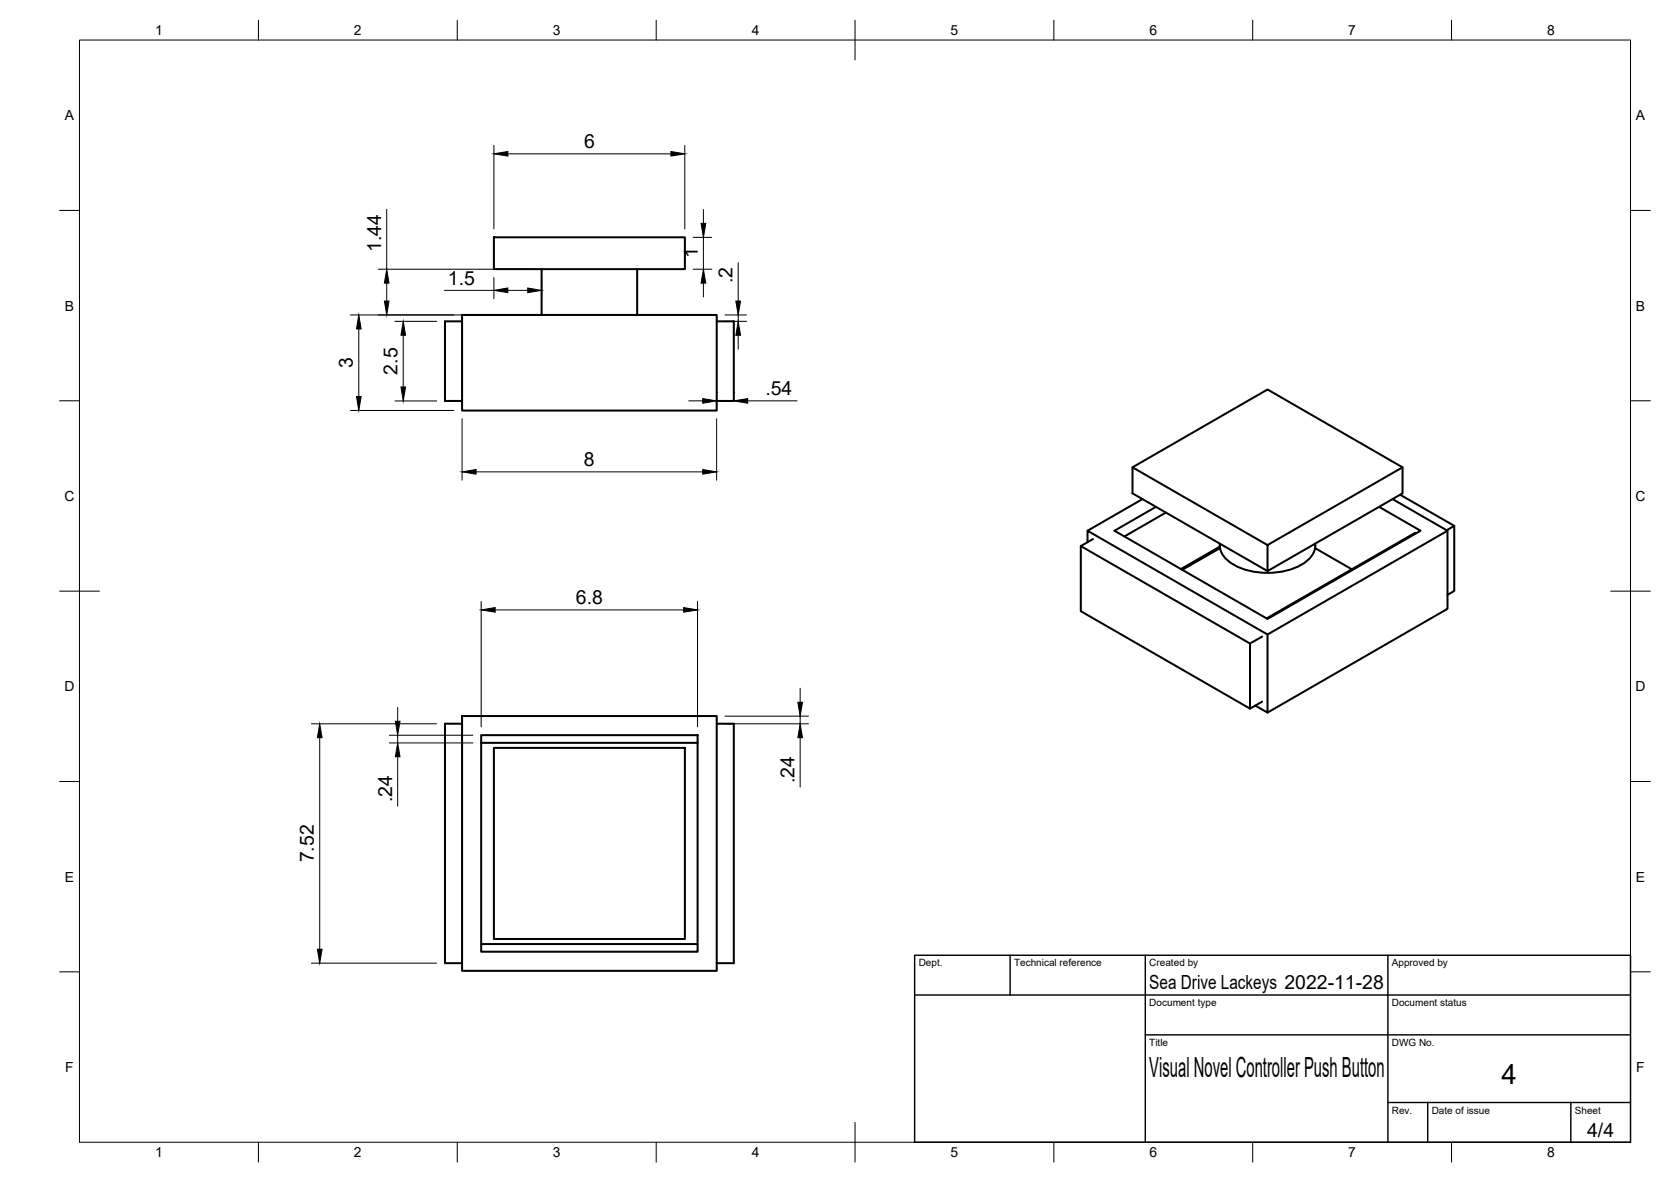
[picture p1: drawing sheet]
<svg xmlns="http://www.w3.org/2000/svg" width="420mm" height="297mm" viewBox="0 0 420 297" stroke-linecap="round" stroke-linejoin="round" font-family="sans-serif">
<!-- layer: Visible -->
<g fill="none" stroke="#000" stroke-width=".51">
<path d="M124.2 59.6h48v8h-48zM116.2 79.1h64v24.1h-64zM136.2 67.6v11.5M160.2 67.6v11.5M116.2 80.8h-4.3v20h4.3M180.2 80.8h4.3v20h-4.3M284.8 117.4l33.9-19.5 34 19.5M273.5 136.3v-2.9l45.2 26.1M274.8 135.5l-3 1.7v16.4l42.5 24.5v-16.4l-42.5-24.5M287.3 125.4l-13.8 8M290.7 127.4l-10.5 6 38.5 22.1 38.5-22.1-10.4-6M293.2 128.8l-10.5 6"/>
<path d="M306.7 136.6a6 6 0 0 0 4 5.6 18.8 18.8 0 0 0 17-.6 5.6 5.6 0 0 0 3-5M306.7 137.4l-9.8 5.6M306.8 137.7l-9.5 5.5M318.7 137l34-19.6v6.6l-34 19.5zM318.7 137l-33.9-19.6v6.6l33.9 19.5M330.6 137.7l9.3 5.4M350.1 125.4l13.9 8v19.6l-45.3 26.1M352 124.3l13.7 7.9v16.3l-1.7 1M355.8 133.9l-37.3 21.5M364 133.4l-45.3 26.1v19.6l-3.1-1.8M365.7 132.2l-2 1.1M317.4 160l-3.1 1.7"/>
<path d="M116.2 179.9h64v64.1h-64zM317.4 176.3l-3.1 1.8M116.2 181.9h-4.3v60.1h4.3M121 184.7h54.4v54.5h-54.4zM121 186.7h54.4M124.2 187.9h48v48.1h-48zM180.2 181.9h4.3v60.1h-4.3M121 237.2h54.4"/>
</g>
<!-- layer: BORDER -->
<g fill="none" stroke="#000" stroke-width=".25">
<path d="M20 10.1h390v276.9h-390zM65 5.1v5M115 5.1v5M165 5.1v5M215 5.1v10M265 5.1v5M315 5.1v5M365 5.1v5M15 52.9h5M410 52.9h5M15 100.7h5M410 100.7h5"/>
<path d="M15 148.6h10M405 148.6h10M15 196.4h5M410 196.4h5M15 244.2h5M410 244.2h5M65 287v5M115 287v5M165 287v5M215 282.1v9.9M265 287v5M315 287v5"/>
<path d="M365 287v5"/>
</g>
<!-- layer: TITLEBLOCK -->
<path d="M230 240.1h180v46.9h-180zM230 250h180M254 240.1v9.9M288 240.1v46.9M349 240.1v46.9M288 260.1h122M349 277.1h61M359 277.1v9.9M395 277.1v9.9" fill="none" stroke="#000" stroke-width=".36"/>
<!-- layer: FD_Dimensions -->
<g fill="none" stroke="#000" stroke-width=".25">
<path d="M124.2 36.5v21M127.7 38.7h41M172.2 36.5v21M97.2 52.6v15.1M174.3 59.7h4.7M176.9 52.6v3.5M176.9 59.7v8M88.1 79.1h46M95.1 67.7h39M97.2 71.1v4.6M111.8 73h12.4M124.2 69.8v5.3"/>
<path d="M127.7 73h5M136.2 69.8v5.3M174.3 67.7h4.7M176.9 71.1v3.5M182.3 79.1h5.4M185.6 66v9.7M185.6 79.1v1.7M90.2 82.7v17M99.3 80.8h10.5M101.4 84.3v12.9M180.2 98.6h.1M182.3 80.8h5.4"/>
<path d="M184.5 98.6h.1M185.6 84.3v3.5M88.1 103.2h26M99.3 100.8h10.5M116.2 105.2v15.5M119.7 118.6h57M173.2 100.7h3.5M180.2 105.2v15.5M180.2 100.7h4.3M188 100.7h12.4M121 151.2v31.5M124.5 153.3h47.4"/>
<path d="M175.4 151.2v31.5M100 177.8v3.5M182.3 180h21M201.2 173v3.5M201.2 180v1.9M78.3 181.9h31.5M80.4 185.4v53.1M97.9 184.8h21M97.9 186.7h21M100 184.8v1.9M100 190.2v12.4M182.3 181.9h21"/>
<path d="M201.2 185.4v12.4M78.3 242h31.5"/>
</g>
<g fill="#000" stroke="#000" stroke-width=".25">
<path d="M124.2 38.7l3.5-.6v1.1zM168.7 38.1l3.5 .6-3.5 .5zM176.3 56.1h1.2l-.6 3.6zM96.6 75.7h1.2l-.6 3.4zM97.2 67.7l.6 3.4h-1.2zM124.2 73l3.5-.6v1.1zM132.7 72.4l3.5 .6-3.5 .5zM176.9 67.7l.6 3.4h-1.2zM185 75.7h1.2l-.6 3.4zM90.2 79.1l.6 3.6h-1.2zM89.6 99.7h1.2l-.6 3.5zM101.4 80.8l.6 3.5h-1.2z"/>
<path d="M100.8 97.2h1.2l-.6 3.6zM185.6 80.8l.6 3.5h-1.2zM116.2 118.6l3.5-.6v1.2zM176.7 118l3.5 .6-3.5 .6zM176.7 100.2l3.5 .5-3.5 .6zM184.5 100.7l3.5-.5v1.1zM121 153.3l3.5-.6v1.1zM171.9 152.7l3.5 .6-3.5 .5zM200.6 176.5h1.2l-.6 3.5zM80.4 181.9l.6 3.5h-1.2zM99.4 181.3h1.2l-.6 3.5zM100 186.7l.6 3.5h-1.2z"/>
<path d="M201.2 181.9l.6 3.5h-1.2zM79.8 238.5h1.2l-.6 3.5z"/>
</g>
<g font-size="7">
<text x="289" y="270.6">Visual Novel Controller Push Button</text>
<text x="377.5" y="272.3">4</text>
</g>
<g font-size="4.9">
<text x="146.9" y="37.2">6</text>
<text x="95.8" y="63.3" transform="rotate(-90 95.8 63.3)">1.44</text>
<text x="175.5" y="64.8" transform="rotate(-90 175.5 64.8)">1</text>
<text x="112.6" y="71.5">1.5</text>
<text x="184.2" y="71.2" transform="rotate(-90 184.2 71.2)">.2</text>
<text x="88.8" y="92.5" transform="rotate(-90 88.8 92.5)">3</text>
<text x="99.9" y="94.1" transform="rotate(-90 99.9 94.1)">2.5</text>
<text x="192.4" y="99.3">.54</text>
<text x="146.8" y="117.1">8</text>
<text x="144.8" y="151.8">6.8</text>
<text x="199.8" y="196.9" transform="rotate(-90 199.8 196.9)">.24</text>
<text x="98.6" y="201.6" transform="rotate(-90 98.6 201.6)">.24</text>
<text x="78.9" y="216.7" transform="rotate(-90 78.9 216.7)">7.52</text>
<text x="289" y="248.5">Sea Drive Lackeys 2022-11-28</text>
<text x="399.1" y="285.7">4/4</text>
</g>
<g font-size="3.5">
<text x="39" y="8.8">1</text>
<text x="89" y="8.8">2</text>
<text x="139" y="8.8">3</text>
<text x="189" y="8.8">4</text>
<text x="239" y="8.8">5</text>
<text x="289" y="8.8">6</text>
<text x="339" y="8.8">7</text>
<text x="389" y="8.8">8</text>
<text x="16.3" y="30.2">A</text>
<text x="411.3" y="30.2">A</text>
<text x="16.3" y="78">B</text>
<text x="411.3" y="78">B</text>
<text x="16.2" y="125.9">C</text>
<text x="411.2" y="125.9">C</text>
<text x="16.2" y="173.7">D</text>
<text x="411.2" y="173.7">D</text>
<text x="16.3" y="221.6">E</text>
<text x="411.3" y="221.6">E</text>
<text x="16.4" y="269.4">F</text>
<text x="411.4" y="269.4">F</text>
<text x="39" y="290.8">1</text>
<text x="89" y="290.8">2</text>
<text x="139" y="290.8">3</text>
<text x="189" y="290.8">4</text>
<text x="239" y="290.8">5</text>
<text x="289" y="290.8">6</text>
<text x="339" y="290.8">7</text>
<text x="389" y="290.8">8</text>
</g>
<g font-size="2.5">
<text x="231" y="242.9">Dept.</text>
<text x="255" y="242.9">Technical reference</text>
<text x="289" y="242.9">Created by</text>
<text x="350" y="242.9">Approved by</text>
<text x="289" y="252.8">Document type</text>
<text x="350" y="252.8">Document status</text>
<text x="289" y="262.9">Title</text>
<text x="350" y="262.9">DWG No.</text>
<text x="350" y="279.9">Rev.</text>
<text x="360" y="279.9">Date of issue</text>
<text x="396" y="279.9">Sheet</text>
</g>
</svg>
